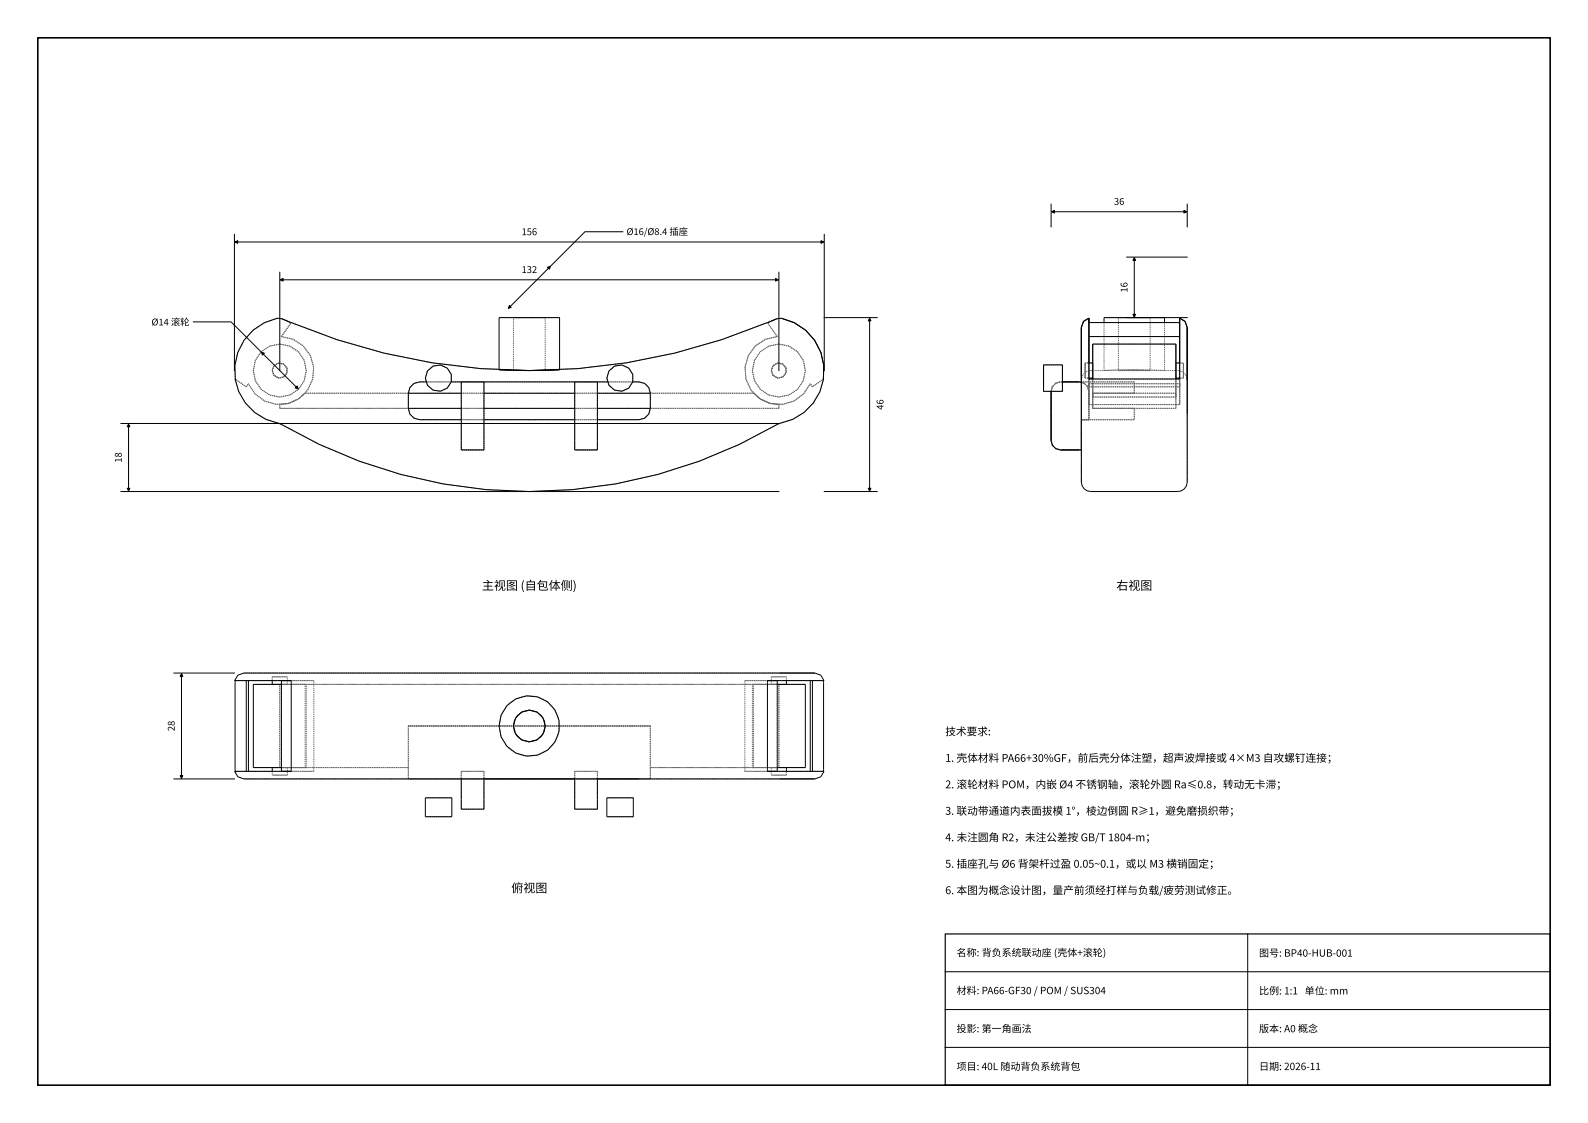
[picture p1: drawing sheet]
<svg xmlns="http://www.w3.org/2000/svg" width="420mm" height="297mm" viewBox="0 0 420 297" stroke-linecap="round" stroke-linejoin="round" font-family="sans-serif">
<path d="M10 10h400.1v276.9h-400.1z" fill="none" stroke="#000" stroke-width=".42"/>
<g fill="none" stroke="#666" stroke-width=".26" stroke-dasharray=".3 .2" stroke-linecap="butt">
<path d="M67 98a7 7 0 0 1 9.7-6.5 7 7 0 0 1 2.3 11.4 7 7 0 0 1-11.4-2.2l-.6-2.7M72 98l.5-1.3 1.2-.7 1.3 .2 .9 1.1v1.4l-.9 1-1.3 .2-1.2-.6-.5-1.3M74.5 89a9 9 0 0 1 6.9 14.1 9 9 0 0 1-15.7-1.6M74.5 89l2.5-3.7M74.6 84.3l-1.2-.2M77.1 85.3a162.7 162.7 0 0 0 125.9 0M112.5 100a3.5 3.5 0 0 1 4.7-3.3 3.5 3.5 0 0 1 1.6 5.4 3.5 3.5 0 0 1-5.7-.2l-.6-1.9M135.8 84h8.4M135.8 97.9h.1M135.8 97.9v-13.9M135.9 97.9h.4M136.6 97.9h-1.4"/>
<path d="M137.3 98h.2M138.3 98h.5M138.6 98h-1.1M139.3 98h.4M139.8 98h.6M140.6 98l3.2-.1M141.6 98h-2M143.9 97.9l-2 .1M143.9 97.9h-8.1M144.2 84h-8.4M144.2 84v13.9M148 84h-16"/>
<path d="M160.5 100a3.5 3.5 0 0 1 4.7-3.3 3.5 3.5 0 0 1 1.6 5.4 3.5 3.5 0 0 1-5.7-.2l-.6-1.9M199.1 98a7 7 0 0 1 9.6-6.5 7 7 0 0 1 2.3 11.4 7 7 0 0 1-11.4-2.2l-.5-2.7M204.1 98l.4-1.3 1.2-.7 1.4 .2 .8 1.1v1.4l-.8 1-1.4 .2-1.2-.6-.4-1.3M205.6 89l-2.5-3.7M205.6 89a9 9 0 0 0-6.9 14.1 9 9 0 0 0 15.7-1.6M206.7 84.1l-1.2 .2M276.1 100v-3.5M276.1 96.5v7M276.1 96.5h5M281.1 100v-3.5M281.1 96.5v7M287.1 98v-2"/>
<path d="M287.1 96v4M287.1 100v-2M287.1 100h1M287.1 96h1M287.1 100h2M287.1 96h2M288.1 84.1v.2M288.1 85.3v14.9M288.1 85.3v-1M288.1 100v-4M288.1 89v-3.7M288.1 89h24"/>
<path d="M288.1 84.3v-.2M288.1 89v18M288.6 85.3h-.5M288.6 85.3h23M288.6 98a2.5 2.5 0 0 0-2.5 2.5M288.6 98h3.5M289.1 98v-7M289.1 98v-2M289.1 96v4M289.1 100v-2M289.1 91v14M289.1 91h22"/>
<path d="M292.1 98l8-.2 8 .2M292.1 85.3v12.7M295.9 84h8.4M295.9 98h8.4M295.9 84v14M300.1 97.8l-8 .2M300.1 84h-8M300.1 84h-4.2M300.1 97.9l-4.2 .1M304.3 84h-4.2M304.3 98l-4.2-.1M304.3 84v14"/>
<path d="M308.1 98l-8-.2M308.1 84h-8M308.1 98h3.5M308.1 85.3v12.7M311.1 98v-2M311.1 96v4M311.1 100v-2M311.1 98v-7M311.1 91v14M311.1 100h2M311.1 96h2M311.6 85.3h.5"/>
<path d="M311.6 98a2.5 2.5 0 0 1 2.5 2.5M312.1 84.3v1M312.1 96v4M312.1 84.3v-.2M312.1 89v18M312.1 89v-3.7M312.1 100h1M312.1 96h1M313.1 98v-2M313.1 96v4M313.1 100v-2M62.3 100.2a14.1 14.1 0 0 1 11.1-16.1"/>
<path d="M65.1 102.3l-2.8-2.1M65.1 102.3l.6-.8M73.7 111.9a14.2 14.2 0 0 1-11.5-11.7M74 108v-1M74.3 112.2l-.6-.3M80.7 104l-1.9 1.6-2.3 1-2.5 .4M108 108l.4 1.5 1.1 1.1 1.5 .4M108 104v4M108 104l.4-1.5 1.1-1.1 1.5-.4M108 108h-34M108 104h-27.3M112.7 101h6.7"/>
<path d="M122 118.9v-7.9M122 101h6M122 118.9v.1M122 111v-7.5M122 103.5v-2.5M122 111h6M122 108h6M122 104h6M128 118.9v-7.9M128 118.9h-6M128 111v-7.5M128 103.5v-2.5"/>
<path d="M128 118.9v.1M128 119h-6M128 101h-6M152 101h6M152 118.9v-7.9M152 111h6M152 118.9v.1M152 111v-7.5M152 103.5v-2.5M152 108h6M152 104h6M158 118.9v-7.9"/>
<path d="M158 118.9h-6M158 111v-7.5M158 103.5v-2.5M158 118.9v.1M158 119h-6M158 101h-6M160.7 101h6.7M169 111h-58M169 101h-58M172 104l-.4-1.5-1.1-1.1-1.5-.4M172 104v4M172 108l-.4 1.5-1.1 1.1-1.5 .4"/>
<path d="M199.3 104h-27.3M199.3 104h-118.6M205.7 112.2a130.1 130.1 0 0 1-131.4 0M206.1 108h-34.1M206.1 108h-132.1M206.1 107l-2.5-.4-2.3-1-2-1.6M206.1 108v-1M206.4 111.9l-.7 .3M214.4 101.5a9 9 0 0 1-15.7 1.6 9 9 0 0 1 6.9-14.1M214.9 102.3l-.5-.8M217.8 100.2l-2.9 2.1M217.9 100.2a14.2 14.2 0 0 1-11.5 11.7"/>
<path d="M276.1 103.5v-3.5M276.1 103.5h5M278.1 103.5l.3-1.3 .9-.9 1.3-.3M278.1 116.5l.3 1.2 .9 .9 1.3 .4M278.1 116.5v-13M281.1 101h-.5M281.1 103.5v-3.5M285.6 101h-5M285.6 119h-5M286.1 110v-.5M286.1 109.5v-8.5M286.1 100.5v-13.9"/>
<path d="M286.1 118.9v-7.9M286.1 108v3M286.1 108v-4M286.1 101v3M286.1 104v-3M286.1 111v-3M286.1 118.9l-.5 .1M288.1 100.2v2.1M288.1 111v-7.5M288.1 103.5l-.4-1.3-.9-.9-1.2-.3M288.1 111h-2M288.1 103.5l-.6-1.6-1.4-.9"/>
<path d="M288.1 102.3v-2.1M288.1 101.5v5.5M288.1 107v-6.8M288.1 102.3v-.8M288.1 101.5h24M288.1 107v-5.5M288.1 107h1M288.6 100.2h23M288.6 100.2h-.5M289.1 104v4M289.1 108v-1M289.1 104v3"/>
<path d="M289.1 104h22M289.1 107v-3M289.1 107h22M289.1 100.2v4.8M289.1 105v-7M289.1 105h22M300.1 111h-14M300.1 108h-11M300.1 108v3M300.1 104h-11M300.1 101h-14M300.1 104v-3"/>
<path d="M311.1 108h-22M311.1 107v-3M311.1 104v3M311.1 108v-1M311.1 100.2v4.8M311.1 105v-7M311.1 107h1M311.6 100.2h.5M312.1 102.3h-24M312.1 100.2v2.1M312.1 100.2v-16.1M312.1 102.3v-2.1"/>
<path d="M312.1 100.2v6.8M312.1 107v-5.5M312.1 102.3v-.8M314.1 110v-.5M314.1 100.5v-13.9M286.1 127.5v-17.5M314.1 127.5v-17.5M62.3 180h-.2M65.1 180h-2.8M65.1 180h.6M72 179h4M72 179v1"/>
<path d="M74.1 178h-9.6M74.5 180h8.5M74.5 180h.1M75.6 178h-1.5M76 179h-4M83 180h-17.3M197.1 180h17.3M204.1 179h4M204.1 179v2M204.5 178h-128.9M205.6 180h-.1M205.6 180h-8.5"/>
<path d="M206 178h-1.5M206.4 178h-.4M208.1 179h-4M208.1 180v-1M214.9 180h-.5M217.8 180h-2.9M218 180h-.2M72 181h4M74 181v21.9M74.5 181h6.5M76 181h-4M76 181v-2"/>
<path d="M80.7 181h-6.7M81 181h-14M108 192v10.9M108 192h3M108 192h64M132 192a8 8 0 0 0 11.2 7.3 8 8 0 0 0 2.3-13.2 8 8 0 0 0-13 3.2l-.5 2.7M169 192h-58M172 192v10.9M172 192h-3M199.1 181h6.5M199.1 181v21.9M199.3 181h-118.6"/>
<path d="M204.1 181h4M206.1 181h-132.1M206.1 181v21.9M206.1 181h-6.8M208.1 181h-4M213.1 181h-14M62.1 203.9h.2M65.1 203.9h-2.8M65.1 203.9h.6M72 202.9h4M72 203.9v1M72 204.9h4"/>
<path d="M74 202.9v-21.9M74.1 205.9h-9.6M74.5 203.9h.1M74.5 203.9h8.5M74.5 202.9h6.5M75.6 205.9h-1.5M76 202.9h-4M76 204.9h-4M76 204.9v-2M80.7 202.9h-6.7M80.7 202.9v-21.9M81 202.9h-14"/>
<path d="M81 202.9v-21.9M83 203.9h-17.3M83 203.9v-23.9M108 205.9h3M108 202.9v3M108 202.9h-34M108 202.9h-27.3M111 205.9h11M111 205.9h-3M111 205.9h58M119.5 210.9h-7M119.5 215.9h-7"/>
<path d="M122 205.9v.5M122 203.9v2M122 213.9v-2.5M122 206.4v5M122 203.9h6M128 205.9h-6M128 203.9v2M128 213.9v-2.5M128 206.4v5M128 205.9v.5M128 203.9h-6M128 213.9h-6"/>
<path d="M152 203.9h6M152 203.9v2M152 205.9v.5M152 213.9v-2.5M152 206.4v5M158 205.9h-6M158 203.9v2M158 213.9v-2.5M158 206.4v5M158 205.9v.5M158 203.9h-6M158 213.9h-6"/>
<path d="M167.5 210.9h-7M167.5 215.9h-7M169 205.9h3M172 205.9h-3M172 202.9v3M197.1 203.9h8.5M197.1 203.9v-23.9M199.1 202.9h6.5M199.3 202.9h-27.3M199.3 202.9v-21.9M204.1 202.9h4M204.1 202.9v2"/>
<path d="M204.1 204.9h4M204.5 205.9h-128.9M205.6 203.9h-.1M206 205.9h-1.5M206.1 202.9h-34.1M206.1 202.9h-6.8M206.1 202.9v-21.9M206.4 205.9h-.4M208.1 202.9h-4M208.1 204.9h-4M208.1 204.9v-1M213.1 202.9h-14"/>
<path d="M214.4 203.9h-17.3M214.9 203.9h-.5M217.8 203.9h.2M217.8 203.9h-2.9"/>
</g>
<g fill="none" stroke="#000" stroke-width=".26">
<path d="M278.1 54v6M278.2 56h35.7M314.1 54v6M62 62v36M62.2 64h155.7M74 72v26M74.2 74h131.7M145.6 70.4l-11.1 11.1M164.8 61.3h-10l-9.1 9M206.1 72v26M218.1 62v36M298.1 68h16"/>
<path d="M300.1 68.1v15.7M51.1 85.1h10l8 7.9M69.2 93.1l9.7 9.7M77 85.3l-2.4-1-1.2-.2a14.1 14.1 0 0 0-11.1 16.1h-.1a14.6 14.6 0 0 0 12.1 12 130.5 130.5 0 0 0 132.1-.3 14.2 14.2 0 0 0 11.5-11.7h-.1a14.1 14.1 0 0 0-11.1-16.1l-1.2 .2-2.4 1M77.1 85.3a162.7 162.7 0 0 0 125.9 0M77.1 85.3h-.1M132 97.8l8.1 .2 7.9-.2M132 97.8l3.2 .1M132 97.8v-13.8h16v13.8M135.9 97.9h.1M136.3 97.9l1.2 .1M137.5 98h.8"/>
<path d="M138.6 98h1M139.7 98h.1M140.6 98h-.2M141.9 98h-.3M144.2 97.9h-.4M148 97.8l-4.1 .1M203 85.3h.1M218.1 84h14M230.1 84.1v45.7M276.1 96.5h5v7h-5zM286.1 86.6v40.5a2.56 2.56 0 0 0 2.5 2.9h23a2.71 2.71 0 0 0 2.5-3.4v-40M286.1 86.6v14.4h-5"/>
<path d="M286.1 86.6v13.9M288.1 84.1v16.1M288.1 84.3v1M288.1 89v7h1M288.1 84.1l-1.5 .9-.5 1.6M288.1 85.3h24M288.1 84.1v.2M288.1 85.3v3.7M288.1 89h24M289.1 100h-1v.2M292.1 85.3v-1.3h16v1.3M298.1 84h16"/>
<path d="M311.1 100h1v.2M312.1 84.1v16.1M312.1 84.1v1.2M312.1 89v7h-1M312.1 84.1l1.4 .9 .6 1.6M312.1 85.3v3.7M314.1 86.6v13.9M32 112h174.1M34 112.1v17.7M108 108l.4 1.5 1.1 1.1 1.5 .4h11M108 104v4M108 108h14"/>
<path d="M108 104h14M112.7 101h-1.7l-1.5 .4-1.1 1.1-.4 1.5M119.4 101h41.3M122 101v18h6v-18M128 111h24M128 108h24M128 104h24M152 101v18h6v-18M158 108h14M158 104h14M167.4 101h1.6l1.5 .4 1.1 1.1 .4 1.5M172 108l-.4 1.5-1.1 1.1-1.5 .4h-11"/>
<path d="M172 104v4M278.1 103.5v13l.3 1.2 .9 .9 1.3 .4 5.5-.1M288.1 100.2h24M289.1 100.2v-9.2h22v9.2M32 130h174.1M218.1 130h14M46 178h16M48 178.1v27.7M62.3 180v23.9M65.1 180v23.9M65.7 180v23.9M72 180v1"/>
<path d="M74.5 180v23.9M74.6 180h2.4M77 180h-14.9l.8-1.5 1.6-.5h151.1l1.5 .5 .9 1.5h-14.9M77 180v23.9M203.1 180h2.4M203.1 180v23.9M205.6 180v23.9M208.1 180v1M214.4 180v23.9M214.9 180v23.9M217.8 180v23.9M74.5 181h-7.5v21.9h7.5"/>
<path d="M205.6 181h7.5v21.9h-7.5M46 205.9h16M72 202.9v1M74.6 203.9h2.4M77 203.9h-14.9l.8 1.5 1.6 .5h151.1l1.5-.5 .9-1.5h-14.9M112.5 210.9h7v5h-7zM122 205.9v8h6v-8h24v8h6v-8h11M160.5 210.9h7v5h-7zM203.1 203.9h2.4M208.1 202.9v1M250.1 256.9h160M330.1 246.9v40"/>
<path d="M250.1 276.9h160M250.1 266.9h160"/>
<circle cx="116" cy="100" r="3.5"/>
<circle cx="164" cy="100" r="3.5"/>
<circle cx="140" cy="192" r="8"/>
<circle cx="140" cy="192" r="4.2"/>
</g>
<path d="M250.1 246.9h160v40h-160z" fill="none" stroke="#000" stroke-width=".32"/>
<g fill="#000" stroke="#000" stroke-width=".26">
<path d="M278.2 56l.7-.4v.7zM313.2 55.6l.7 .4-.7 .3zM62.2 64l.7-.4v.7zM74.2 74l.7-.4v.7zM144.8 70.7l.8-.3-.3 .8zM205.2 73.6l.7 .4-.7 .3zM217.2 63.6l.7 .4-.7 .3zM300.1 68.1l.3 .7h-.7zM69.2 93.1l.7 .3-.5 .5zM134.7 80.8l.5 .5-.7 .2zM230.1 84.1l.3 .7h-.7zM299.7 83.1h.7l-.3 .7z"/>
<path d="M34 112.1l.4 .7h-.7zM78.6 102.1l.3 .7-.8-.2zM33.7 129.1h.7l-.4 .7zM229.7 129.1h.7l-.3 .7zM48 178.1l.4 .7h-.7zM47.7 205.1h.7l-.4 .7z"/>
</g>
<g font-size="3.2">
<text x="127.5" y="156">主视图 (自包体侧)</text>
<text x="295.3" y="156">右视图</text>
<text x="135.3" y="235.9">俯视图</text>
</g>
<g font-size="2.8">
<text x="250.1" y="194.4">技术要求:</text>
<text x="250.1" y="201.4">1. 壳体材料 PA66+30%GF，前后壳分体注塑，超声波焊接或 4×M3 自攻螺钉连接；</text>
<text x="250.1" y="208.4">2. 滚轮材料 POM，内嵌 Ø4 不锈钢轴，滚轮外圆 Ra≤0.8，转动无卡滞；</text>
<text x="250.1" y="215.4">3. 联动带通道内表面拔模 1°，棱边倒圆 R≥1，避免磨损织带；</text>
<text x="250.1" y="222.4">4. 未注圆角 R2，未注公差按 GB/T 1804-m；</text>
<text x="250.1" y="229.4">5. 插座孔与 Ø6 背架杆过盈 0.05~0.1，或以 M3 横销固定；</text>
<text x="250.1" y="236.4">6. 本图为概念设计图，量产前须经打样与负载/疲劳测试修正。</text>
</g>
<g font-size="2.6">
<text x="253.1" y="252.8">名称: 背负系统联动座 (壳体+滚轮)</text>
<text x="333.1" y="252.9">图号: BP40-HUB-001</text>
<text x="253.1" y="262.9">材料: PA66-GF30 / POM / SUS304</text>
<text x="333.1" y="262.9">比例: 1:1 单位: mm</text>
<text x="253.1" y="272.9">投影: 第一角画法</text>
<text x="333.1" y="272.9">版本: A0 概念</text>
<text x="253.1" y="282.9">项目: 40L 随动背负系统背包</text>
<text x="333.1" y="282.9">日期: 2026-11</text>
</g>
<g font-size="2.5">
<text x="294.7" y="54.2">36</text>
<text x="138" y="62.2">156</text>
<text x="165.8" y="62.1">Ø16/Ø8.4 插座</text>
<text x="138" y="72.2">132</text>
<text x="298.3" y="77.4" transform="rotate(-90 298.3 77.4)">16</text>
<text x="40.1" y="86">Ø14 滚轮</text>
<text x="233.7" y="108.3" transform="rotate(-90 233.7 108.3)">46</text>
<text x="32.2" y="122.3" transform="rotate(-90 32.2 122.3)">18</text>
<text x="46.2" y="193.3" transform="rotate(-90 46.2 193.3)">28</text>
</g>
</svg>
